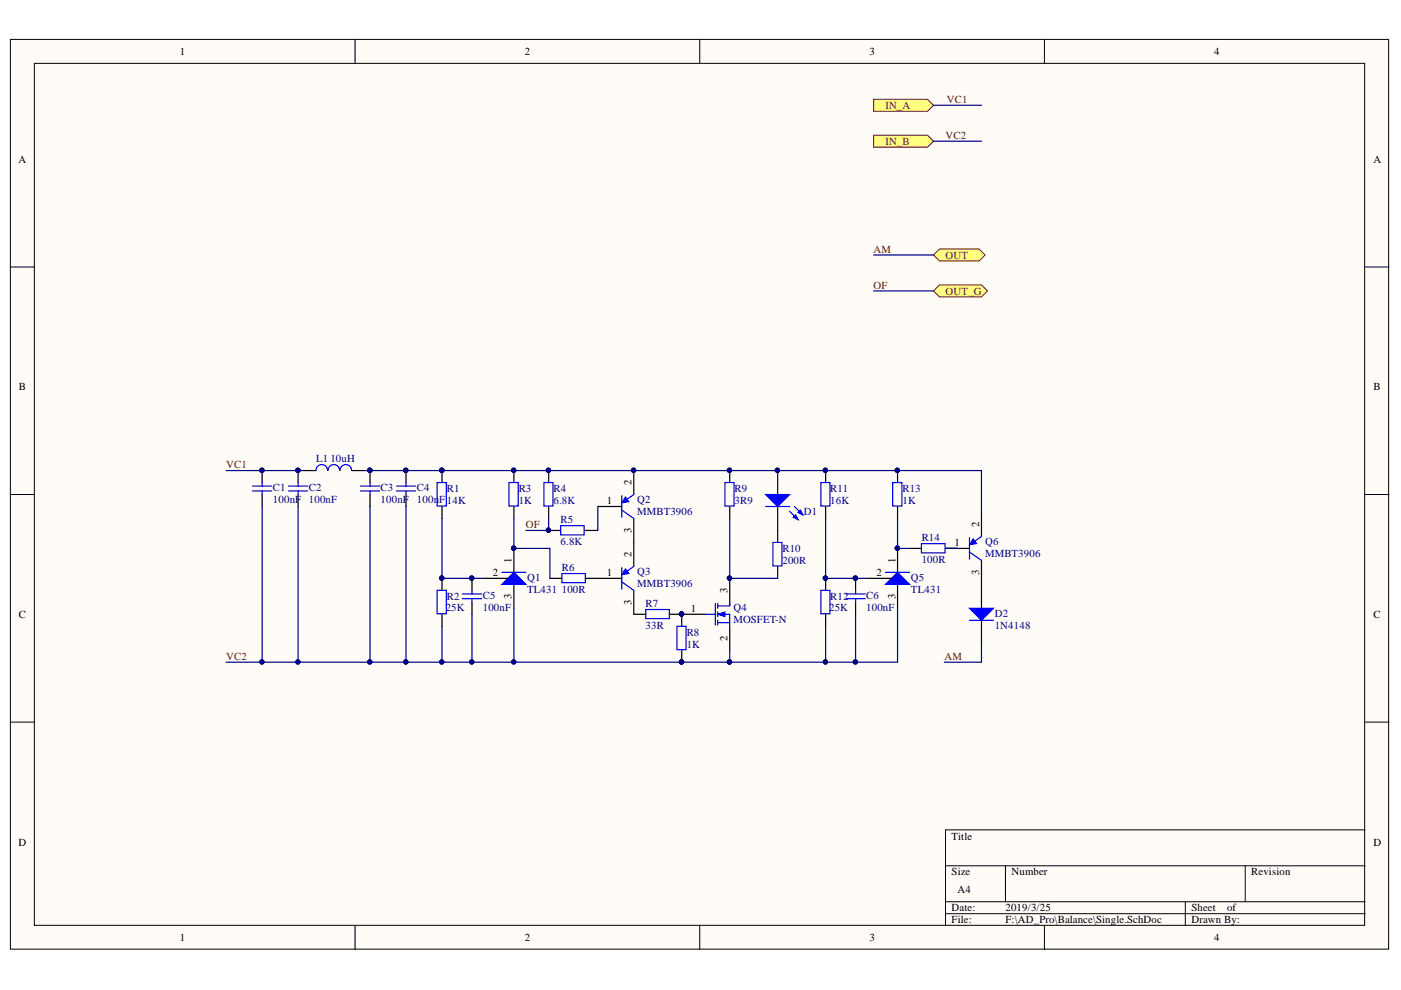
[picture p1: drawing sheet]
# Altium schematic sheet Single.SchDoc
size A4

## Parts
C1  value 100nF  [C-0603]  (hidden comment: Cap-S)
C2  value 100nF  [C-0603]  (hidden comment: Cap-S)
C3  value 100nF  [C-0603]  (hidden comment: Cap-S)
C4  value 100nF  [C-0603]  (hidden comment: Cap-S)
C5  value 100nF  [C-0603]  (hidden comment: Cap-S)
C6  value 100nF  [C-0603]  (hidden comment: Cap-S)
D1  LED0  [LED-0805]  (value not drawn)
D2  1N4148  [LED-0805]
L1  value 10uH  [0603-1]  (hidden comment: Inductor)
Q1  TL431  [SOT23-3]
Q2  MMBT3906  [SOT23-3]
Q3  MMBT3906  [SOT23-3]
Q4  MOSFET-N  [SOT23-3]
Q5  TL431  [SOT23-3]
Q6  MMBT5400  [SOT23-3]
R1  value 14K  [0603-1]  (hidden comment: Res1)
R2  value 25K  [0603-1]  (hidden comment: Res1)
R3  value 1K  [0603-1]  (hidden comment: Res1)
R4  value 6.8K  [0603-1]  (hidden comment: Res1)
R5  value 6.8K  [0603-1]  (hidden comment: Res1)
R6  value 100R  [0603-1]  (hidden comment: Res1)
R7  value 33R  [0603-1]  (hidden comment: Res1)
R8  value 1K  [0603-1]  (hidden comment: Res1)
R9  value 3R9  [AXIAL-1.0]  (hidden comment: Res1)
R10  value 200R  [0603-1]  (hidden comment: Res1)
R11  value 16K  [0603-1]  (hidden comment: Res1)
R12  value 25K  [0603-1]  (hidden comment: Res1)
R13  value 1K  [0603-1]  (hidden comment: Res1)
R14  value 100R  [0603-1]  (hidden comment: Res1)

## Ports
IN_A (in), IN_B (in), OUT (bidir), OUT_G (bidir)

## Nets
AM: D2.2(K) ; port OUT
OF: R4.2 R5.2 ; port OUT_G
VC1: C1.2 C2.2 L1.1 ; port IN_A
VC2: C1.1 C2.1 C3.1 C4.1 C5.1 C6.1 Q1.3(A) Q4.2(S) Q5.3(A) R2.1 R8.1 R12.1 ; port IN_B
NetC3_2: C3.2 C4.2 D1.1(A) L1.2 Q2.2(E) Q6.2(E) R1.2 R3.2 R4.1 R9.2 R11.2 R13.2
NetC5_2: C5.2 Q1.2(R) R1.1 R2.2
NetC6_2: C6.2 Q5.2(R) R11.1 R12.2
NetD1_2: D1.2(K) R10.2
NetD2_1: D2.1(A) Q6.3(C)
NetQ1_1: Q1.1(K) R3.1 R6.2
NetQ2_1: Q2.1(B) R5.1
NetQ2_3: Q2.3(C) Q3.2(E)
NetQ3_1: Q3.1(B) R6.1
NetQ3_3: Q3.3(C) R7.1
NetQ4_1: Q4.1(G) R7.2 R8.2
NetQ4_3: Q4.3(D) R9.1 R10.1
NetQ5_1: Q5.1(K) R13.1 R14.2
NetQ6_1: Q6.1(B) R14.1
